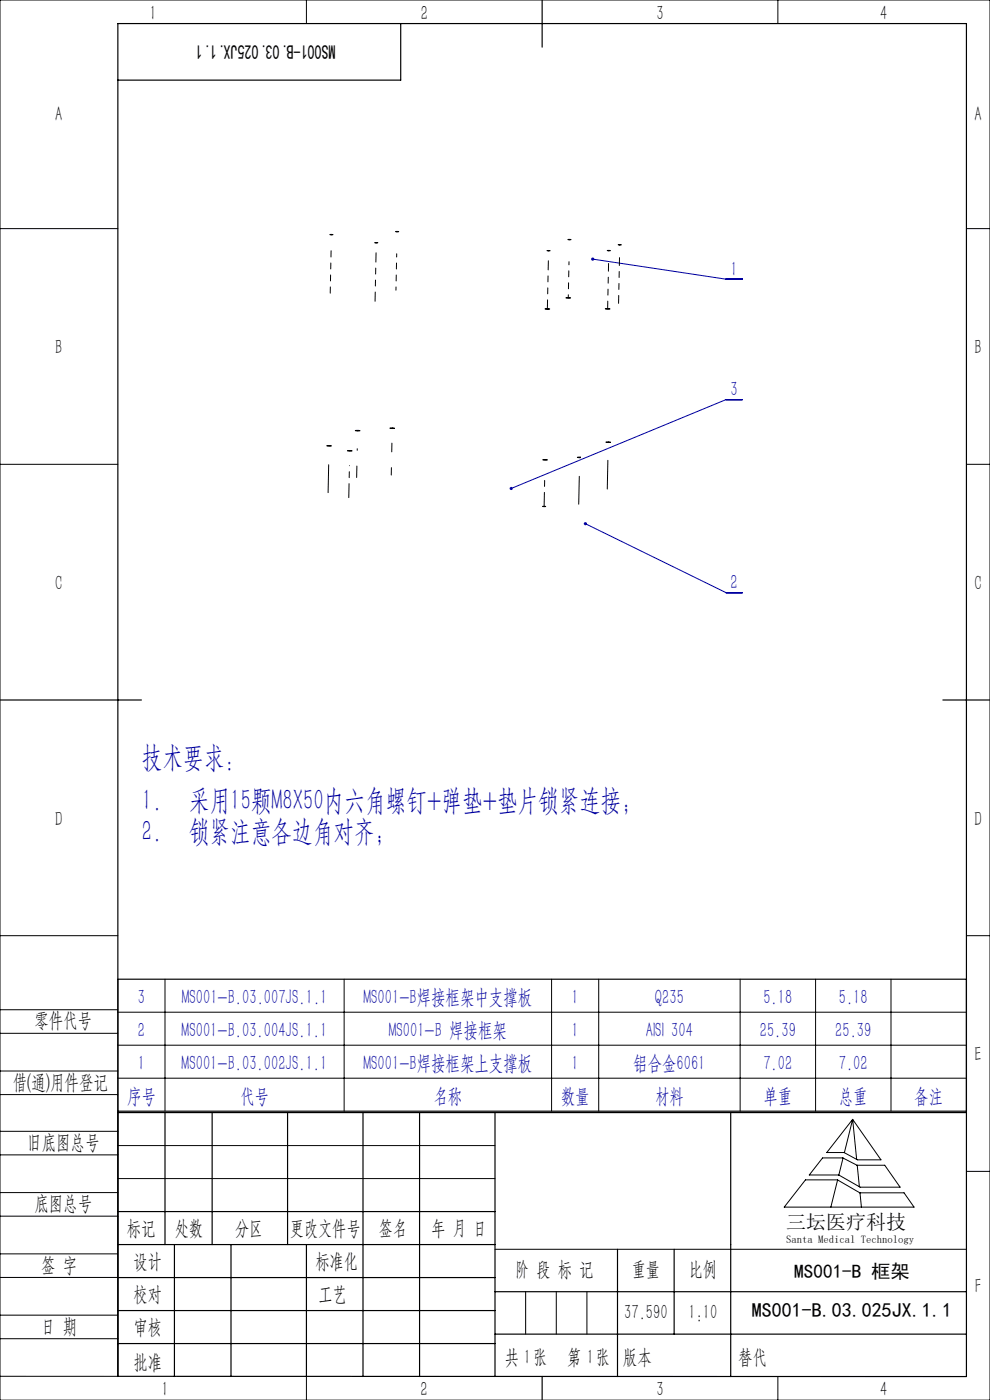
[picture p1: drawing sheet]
<svg xmlns="http://www.w3.org/2000/svg" width="210mm" height="297mm" viewBox="0 0 210 297" stroke-linecap="round" stroke-linejoin="round" font-family="sans-serif">
<g fill="none" stroke="#000" stroke-width=".21">
<path d="M0 0h210v297h-210zM65 0v5M165 0v5M0 48.5h25M205 48.5h5M0 98.5h25M205 98.5h5M0 198.5h25M205 198.5h5M0 214.2h25M0 219.2h25M25 214.7h180"/>
<path d="M35 207.7v28M73 207.7v28M117 207.7v28M127 207.7v28M157 207.7v28M173 207.7v28M189 207.7v28M0 232.2h25M0 227.2h25M0 240h25M25 221.7h180M25 228.7h180"/>
<path d="M25 236v56h-25M180.9 237.5l6 8.6h-5l-2.9-1.6h-3.6zM180.9 237.5l-1.8 7M180.9 237.5l.8 8.5M0 245h25M0 258h25M0 253h25M25 243h80M25 250h80M170.9 250.3h6.7l4.8 2.8h9.4l2.1 3h-27.5zM174.5 245.6h4.3l3 1.6h5.9l3.2 4.7h-8.5l-4.5-2.6h-6.2zM177.7 250.3l-1.5 5.8"/>
<path d="M178.8 245.7l-.9 3.6M181.8 247.2l.5 4.6M182.4 253.1l.3 3M205 248.5h5M0 271h25M0 266h25M0 279h25M105 265h100M111.5 274v9M118 274v9M124.5 274v9M0 284h25"/>
<path d="M65 292v5M153.7 292h.1M165 292v5"/>
</g>
<g fill="none" stroke="#000" stroke-width=".25">
<path d="M85 5v12h-60M115 0v10M0 148.5h30M200 148.5h10M25 207.7h180M25 235.7h180M25 236h180M35 236v28M45 236v28M61 236v28M77 236v56M89 236v56"/>
<path d="M105 236v56M155 236v56M25 257h80M25 264h80M25 271h80M25 278h80M37 264v28M49 264v28M65 264v28M105 274h100M131 265v27M143 265v18"/>
<path d="M25 292h180v-287h-180v287M25 285h80M105 283h100M115 292v5"/>
</g>
<path d="M125.7 55l28.3 4.2h3.5M157.5 84.8h-3.5l-45.6 18.8M124.2 111.1l29.8 14.6h3.5" fill="none" stroke="#0000a0" stroke-width=".21"/>
<path d="M125.5 54.7l-.1 .2 .3 .1-.3-.1a.34 .34 0 0 0 .4 .4 .34 .34 0 0 0 .2-.5 .34 .34 0 0 0-.5-.1zM108.2 103.4l-.1 .4 .3-.2-.3 .2a.34 .34 0 0 0 .5 .1 .34 .34 0 0 0 .1-.5 .34 .34 0 0 0-.5 0zM123.9 110.9l.3 .2-.3-.1a.34 .34 0 0 0 .3 .4 .34 .34 0 0 0 .3-.4 .34 .34 0 0 0-.6-.1z" fill="#0000a0"/>
<g fill="none" stroke="#000" stroke-width=".21" stroke-dasharray="6.3 1.3 1.3 1.3 1.3 1.3">
<path d="M70.2 49.8h.4h-.6h.2M70.3 49.8h.1M79.7 51.5h.5h-.7h.2M79.8 51.5h.1M84.2 49.2l.4-.1h-.7l.3 .1M84.2 49.1v.1M116.3 53.2h.4h-.7h.3M116.4 53.2h.1M120.7 50.9l.4-.1h-.6l.2 .1M120.8 50.8v.1M129.1 53.2h.4h-.7h.3M129.1 53.2h.1"/>
<path d="M131.4 52l.4-.1h-.7l.3 .1M131.5 51.9v.1M116.2 65.5l.4 .1-1-.1h.6M120.6 63.1l.4 .1h-1l.6-.1M129 65.5h.4h-1h.6M69.8 94.6h.1M69.9 94.5l.4 .1h-1l.6-.1M74.2 95.7v-.1M74.3 95.6h.4h-1h.6M75.8 95.5v-.3M75.9 91.4h.1M76 91.3l.4 .1h-1l.6-.1"/>
<path d="M83.1 95.9v-1.9M83.2 90.9v-.1M83.3 90.8l.4 .1-1-.1h.6M115.6 97.6v-.1M115.7 97.5l.4 .1-1-.1h.6M123 97.1v-.1M123.1 97h.1M123.1 97.1l-.6-.1h.6M129 93.9v-.1M129.1 93.8h.4h-1h.6M69.6 104.5l.1-5.9M75.7 101.3v-2.4"/>
<path d="M83 100.8v-1.6M115.5 107.4h.3h-.7h.4M122.8 107l.1-6M128.8 103.8l.1-6.1"/>
</g>
<path d="M74 105.6l.1-6.8M115.4 107.4l.2-6.7" fill="none" stroke="#000" stroke-width=".21" stroke-dasharray="6.3 1.3 1.3 1.3 1.3 1.3" stroke-dashoffset="3.4"/>
<path d="M129.1 55.9l-.2 9.6M131.4 54.7l-.2 9.7" fill="none" stroke="#000" stroke-width=".21" stroke-dasharray="6.3 1.3 1.3 1.3 1.3 1.3" stroke-dashoffset="4.7"/>
<path d="M79.8 53.6l-.2 10.3M116.1 65.5l.2-10.2" fill="none" stroke="#000" stroke-width=".21" stroke-dasharray="6.3 1.3 1.3 1.3 1.3 1.3" stroke-dashoffset="4.4"/>
<path d="M84.2 53.8l-.2 7.8M120.7 55.5l-.2 7.7" fill="none" stroke="#000" stroke-width=".21" stroke-dasharray="6.3 1.3 1.3 1.3 1.3 1.3" stroke-dashoffset="5.7"/>
<path d="M70.2 53.2l-.2 9" fill="none" stroke="#000" stroke-width=".21" stroke-dasharray="6.3 1.3 1.3 1.3 1.3 1.3" stroke-dashoffset="5"/>
<g font-size="6.3" fill="#0000a0">
<text x="30.1" y="162.7">技术要求：</text>
<text x="30.1" y="171.9">1.</text>
<text x="40.1" y="171.9">采用15颗M8X50内六角螺钉+弹垫+垫片锁紧连接；</text>
<text x="30.1" y="178.4">2.</text>
<text x="40.1" y="178.4">锁紧注意各边角对齐；</text>
</g>
<g font-size="4.4" fill="#010000">
<text x="31.7" y="4.1">1</text>
<text x="89.2" y="4.1">2</text>
<text x="139.2" y="4.1">3</text>
<text x="186.7" y="4.1">4</text>
<text x="156.6" y="289.5">替代</text>
</g>
<g font-size="4.4">
<text x="11.7" y="25.7">A</text>
<text x="206.7" y="25.7">A</text>
<text x="11.7" y="75.2">B</text>
<text x="206.7" y="75.2">B</text>
<text x="11.7" y="125.2">C</text>
<text x="206.7" y="125.2">C</text>
<text x="11.7" y="175.2">D</text>
<text x="206.7" y="175.2">D</text>
<text x="7.3" y="217.9">零件代号</text>
<text x="206.7" y="225.2">E</text>
<text x="2.7" y="231">借(通)用件登记</text>
<text x="5.8" y="243.7">旧底图总号</text>
<text x="7.3" y="256.8">底图总号</text>
<text x="26.9" y="261.9">标记</text>
<text x="37.1" y="261.9">处数</text>
<text x="49.9" y="261.9">分区</text>
<text x="61.5" y="261.9">更改文件号</text>
<text x="80.4" y="261.9">签名</text>
<text x="91.5" y="261.9">年 月 日</text>
<text x="8.7" y="269.8">签 字</text>
<text x="28.3" y="268.9">设计</text>
<text x="66.9" y="268.9">标准化</text>
<text x="109.3" y="270.8">阶 段 标 记</text>
<text x="134" y="270.8">重量</text>
<text x="146.1" y="270.8">比例</text>
<text x="206.8" y="274.2">F</text>
<text x="28.3" y="276">校对</text>
<text x="67.6" y="276">工艺</text>
<text x="132.4" y="279.8">37.590</text>
<text x="146" y="279.8">1:10</text>
<text x="8.7" y="282.9">日 期</text>
<text x="28.4" y="283">审核</text>
<text x="28.3" y="290.4">批准</text>
<text x="107.1" y="289.5">共 张</text>
<text x="111.1" y="289.5">1</text>
<text x="120.3" y="289.5">第 张</text>
<text x="124.5" y="289.5">1</text>
<text x="132.1" y="289.5">版本</text>
<text x="34.2" y="296.2">1</text>
<text x="89.2" y="296.2">2</text>
<text x="139.2" y="296.2">3</text>
<text x="186.7" y="296.2">4</text>
</g>
<g font-size="4.4" fill="#0000a0">
<text x="155" y="58.5">1</text>
<text x="155" y="84">3</text>
<text x="155" y="125">2</text>
<text x="29.2" y="212.9">3</text>
<text x="38.5" y="212.9">MS001-B.03.007JS.1.1</text>
<text x="77.1" y="212.9">MS001-B焊接框架中支撑板</text>
<text x="121.2" y="212.9">1</text>
<text x="138.9" y="212.9">Q235</text>
<text x="161.9" y="212.9">5.18</text>
<text x="177.9" y="212.9">5.18</text>
<text x="29.2" y="219.9">2</text>
<text x="38.5" y="219.9">MS001-B.03.004JS.1.1</text>
<text x="82.5" y="219.9">MS001-B 焊接框架</text>
<text x="121.2" y="219.9">1</text>
<text x="137" y="219.9">AISI 304</text>
<text x="161.2" y="219.9">25.39</text>
<text x="177.2" y="219.9">25.39</text>
<text x="29.2" y="226.9">1</text>
<text x="38.5" y="226.9">MS001-B.03.002JS.1.1</text>
<text x="77.1" y="226.9">MS001-B焊接框架上支撑板</text>
<text x="121.2" y="226.9">1</text>
<text x="134.3" y="226.9">铝合金6061</text>
<text x="161.9" y="226.9">7.02</text>
<text x="177.9" y="226.9">7.02</text>
<text x="26.9" y="233.9">序号</text>
<text x="50.9" y="233.9">代号</text>
<text x="91.9" y="233.9">名称</text>
<text x="118.9" y="233.9">数量</text>
<text x="138.9" y="233.9">材料</text>
<text x="161.9" y="233.9">单重</text>
<text x="177.9" y="233.9">总重</text>
<text x="193.9" y="233.9">备注</text>
</g>
<g font-size="4.2">
<text x="71.2" y="9.5" transform="rotate(-180 71.2 9.5)">MS001-B.03.025JX.1.1</text>
<text x="166.8" y="260.7">三坛医疗科技</text>
<text x="159.5" y="279.4">MS001-B.03.025JX.1.1</text>
</g>
<text font-size="4.1" x="168.5" y="271.1">MS001-B 框架</text>
<text font-size="2.3" x="166.8" y="263.6">Santa Medical Technology</text>
</svg>
